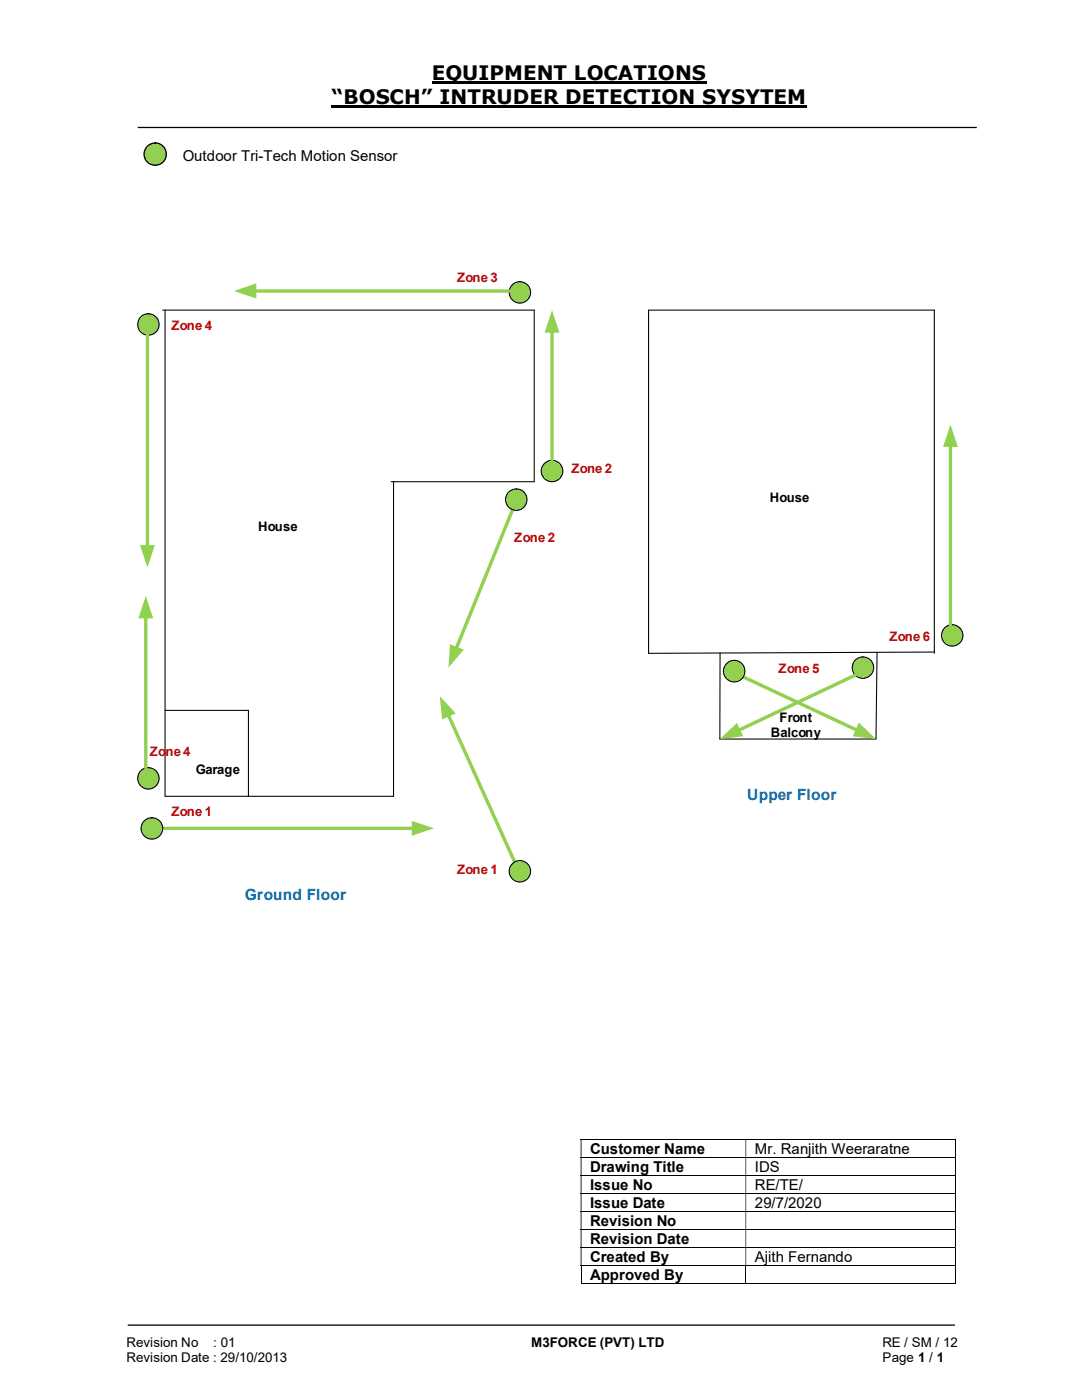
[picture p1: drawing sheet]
<svg xmlns="http://www.w3.org/2000/svg" width="216mm" height="279mm" viewBox="0 0 216 279" stroke-linecap="round" stroke-linejoin="round" font-family="sans-serif">
<path d="M86.1 16.5h54.9M66.2 21.3h94.8" fill="none" stroke="#000" stroke-width=".42"/>
<path d="M27.5 25.4h167.4M25.5 264.5h165" fill="none" stroke="#000" stroke-width=".25"/>
<g fill="none" stroke="#000" stroke-width=".2">
<path d="M115.9 227.3h74.7M115.9 230.9h74.7M115.9 234.6h74.7M115.9 238.1h74.7M190.7 227.4v3.4M190.7 231v3.5M190.7 234.7v3.4M190.7 238.2v3.4M115.9 241.7h74.7M115.9 245.4h74.7M115.9 249h74.7M115.9 252.6h74.7"/>
<path d="M115.9 256.2h32.9M116 252.6v3.6M148.8 252.6v3.6M148.9 256.2h41.7M190.7 241.8v3.5M190.7 245.4v3.5M190.7 249v3.5M190.7 252.6v3.6"/>
</g>
<g fill="#000">
<path d="M190.6 227.2h.2v.2h-.2zM115.9 227.4h.1v3.4h-.1zM148.8 227.4h.1v3.4h-.1z" fill-rule="evenodd"/>
<path d="M190.6 230.8h.2v.2h-.2zM115.9 231h.1v3.5h-.1zM148.8 231h.1v3.5h-.1z" fill-rule="evenodd"/>
<path d="M190.6 234.5h.2v.2h-.2zM115.9 234.7h.1v3.4h-.1zM148.8 234.7h.1v3.4h-.1z" fill-rule="evenodd"/>
<path d="M190.6 238.1h.2v.1h-.2zM115.9 238.2h.1v3.4h-.1zM148.8 238.2h.1v3.4h-.1z" fill-rule="evenodd"/>
<path d="M190.6 241.6h.2v.2h-.2zM115.9 241.8h.1v3.5h-.1zM148.8 241.8h.1v3.5h-.1z" fill-rule="evenodd"/>
<path d="M190.6 245.3h.2v.1h-.2zM115.9 245.4h.1v3.5h-.1zM148.8 245.4h.1v3.5h-.1z" fill-rule="evenodd"/>
<path d="M190.6 248.9h.2v.1h-.2zM115.9 249h.1v3.5h-.1zM148.8 249h.1v3.5h-.1z" fill-rule="evenodd"/>
</g>
<path d="M190.6 252.5h.2v.1h-.2zM190.6 256.1h.2v.1h-.2z" fill="#000"/>
<circle cx="31" cy="30.8" r="2.23" fill="#92d050"/>
<circle cx="31" cy="30.8" r="2.23" fill="none" stroke="#000" stroke-width=".25"/>
<circle cx="29.6" cy="155.3" r="2.13" fill="#92d050"/>
<g fill="none" stroke="#000" stroke-width=".21">
<path d="M32.9 61.9v97M106.6 61.9v34.2M186.4 61.9v68.5M78.5 96.1v62.8M175 130.2l-.2 17.3M49.6 141.8v17.1"/>
<circle cx="29.6" cy="155.3" r="2.13"/>
</g>
<path d="M102.3 101.7l-11.3 27.8" fill="none" stroke="#92d050" stroke-width=".68"/>
<path d="M89.8 128.6l2.7 1.1-3 3.5z" fill="#92d050"/>
<path d="M89.5 142.7l13.5 30.1" fill="none" stroke="#92d050" stroke-width=".68"/>
<path d="M87.8 138.9l3.1 3.5-2.7 1.2z" fill="#92d050"/>
<path d="M32.5 61.9h74.1M186.4 61.9h-57v68.5l57-.3M143.7 130.3l-.1 17.2h31.2M32.9 158.9h45.6M32.9 141.8h16.7" fill="none" stroke="#000" stroke-width=".21"/>
<path d="M32.3 165.3h50.2" fill="none" stroke="#92d050" stroke-width=".68"/>
<path d="M82.2 163.8l4.4 1.5-4.4 1.5z" fill="#92d050"/>
<path d="M78.1 96.1h28.5" fill="none" stroke="#000" stroke-width=".21"/>
<circle cx="30.3" cy="165.3" r="2.14" fill="#92d050"/>
<circle cx="30.3" cy="165.3" r="2.14" fill="none" stroke="#000" stroke-width=".21"/>
<circle cx="103.7" cy="173.9" r="2.13" fill="#92d050"/>
<circle cx="103.7" cy="173.9" r="2.13" fill="none" stroke="#000" stroke-width=".21"/>
<circle cx="172.2" cy="133.2" r="2.13" fill="#92d050"/>
<circle cx="172.2" cy="133.2" r="2.13" fill="none" stroke="#000" stroke-width=".21"/>
<circle cx="29.6" cy="64.8" r="2.14" fill="#92d050"/>
<circle cx="29.6" cy="64.8" r="2.14" fill="none" stroke="#000" stroke-width=".21"/>
<circle cx="103.7" cy="58.3" r="2.13" fill="#92d050"/>
<circle cx="103.7" cy="58.3" r="2.13" fill="none" stroke="#000" stroke-width=".21"/>
<circle cx="103" cy="99.7" r="2.13" fill="#92d050"/>
<circle cx="103" cy="99.7" r="2.13" fill="none" stroke="#000" stroke-width=".21"/>
<circle cx="110.2" cy="94" r="2.15" fill="#92d050"/>
<circle cx="110.2" cy="94" r="2.15" fill="none" stroke="#000" stroke-width=".21"/>
<path d="M29.4 66.9v42.3" fill="none" stroke="#92d050" stroke-width=".68"/>
<path d="M27.9 108.8h3l-1.5 4.4z" fill="#92d050"/>
<path d="M148.3 135.1l22.8 10.7" fill="none" stroke="#92d050" stroke-width=".68"/>
<path d="M171.4 144.2l3.4 3.3-4.7-.6z" fill="#92d050"/>
<path d="M29.1 123.1v30.1" fill="none" stroke="#92d050" stroke-width=".68"/>
<path d="M29.1 119l1.5 4.4h-3z" fill="#92d050"/>
<path d="M50.8 58.1h50.8" fill="none" stroke="#92d050" stroke-width=".68"/>
<path d="M46.7 58.1l4.4-1.5v3z" fill="#92d050"/>
<path d="M110.2 66v25.9" fill="none" stroke="#92d050" stroke-width=".68"/>
<g fill="#92d050">
<path d="M110.2 61.9l1.4 4.5h-2.9z"/>
<circle cx="146.5" cy="133.9" r="2.15"/>
</g>
<circle cx="146.5" cy="133.9" r="2.15" fill="none" stroke="#000" stroke-width=".21"/>
<circle cx="190" cy="126.8" r="2.14" fill="#92d050"/>
<circle cx="190" cy="126.8" r="2.14" fill="none" stroke="#000" stroke-width=".21"/>
<path d="M170.6 134.7l-23.2 11.1" fill="none" stroke="#92d050" stroke-width=".68"/>
<path d="M143.6 147.5l3.5-3.2 1.2 2.6z" fill="#92d050"/>
<path d="M189.7 88.8v35.9" fill="none" stroke="#92d050" stroke-width=".68"/>
<path d="M189.7 84.8l1.4 4.4h-2.9z" fill="#92d050"/>
<g font-size="4">
<text x="86.1" y="16">EQUIPMENT LOCATIONS</text>
<text x="66.2" y="20.8">“BOSCH” INTRUDER DETECTION SYSYTEM</text>
</g>
<g font-size="3.1" fill="#0070c0">
<text x="149.1" y="159.6">Upper Floor</text>
<text x="48.9" y="179.6">Ground Floor</text>
</g>
<g font-size="3">
<text x="36.4" y="32.1">Outdoor Tri-Tech Motion Sensor</text>
<text x="117.7" y="230.2">Customer Name</text>
<text x="117.7" y="233.8">Drawing Title</text>
<text x="150.6" y="230.2">Mr. Ranjith Weeraratne</text>
<text x="150.6" y="233.8">IDS</text>
<text x="117.7" y="237.4">Issue No</text>
<text x="150.6" y="237.4">RE/TE/</text>
<text x="117.7" y="241">Issue Date</text>
<text x="117.7" y="244.6">Revision No</text>
<text x="150.6" y="241">29/7/2020</text>
<text x="117.7" y="248.2">Revision Date</text>
<text x="117.7" y="251.8">Created By</text>
<text x="150.6" y="251.8">Ajith Fernando</text>
<text x="117.7" y="255.4">Approved By</text>
</g>
<g font-size="2.7">
<text x="25.2" y="268.8">Revision No</text>
<text x="42.6" y="268.8">: 01</text>
<text x="106" y="268.8">M3FORCE (PVT) LTD</text>
<text x="176.1" y="268.8">RE / SM / 12</text>
<text x="25.2" y="271.8">Revision Date : 29/10/2013</text>
<text x="176.1" y="271.8">Page 1 / 1</text>
</g>
<g font-size="2.6" fill="#c00000">
<text x="91.2" y="56.3">Zone 3</text>
<text x="34.2" y="66">Zone 4</text>
<text x="114" y="94.5">Zone 2</text>
<text x="102.6" y="108.1">Zone 2</text>
<text x="177.5" y="128">Zone 6</text>
<text x="155.4" y="134.4">Zone 5</text>
<text x="29.9" y="150.9">Zone 4</text>
<text x="34.2" y="162.9">Zone 1</text>
<text x="91.2" y="174.4">Zone 1</text>
</g>
<g font-size="2.6">
<text x="153.6" y="100.2">House</text>
<text x="51.5" y="105.9">House</text>
<text x="153.8" y="147">Balcony</text>
<text x="155.5" y="144">Front</text>
<text x="39.1" y="154.4">Garage</text>
</g>
</svg>
